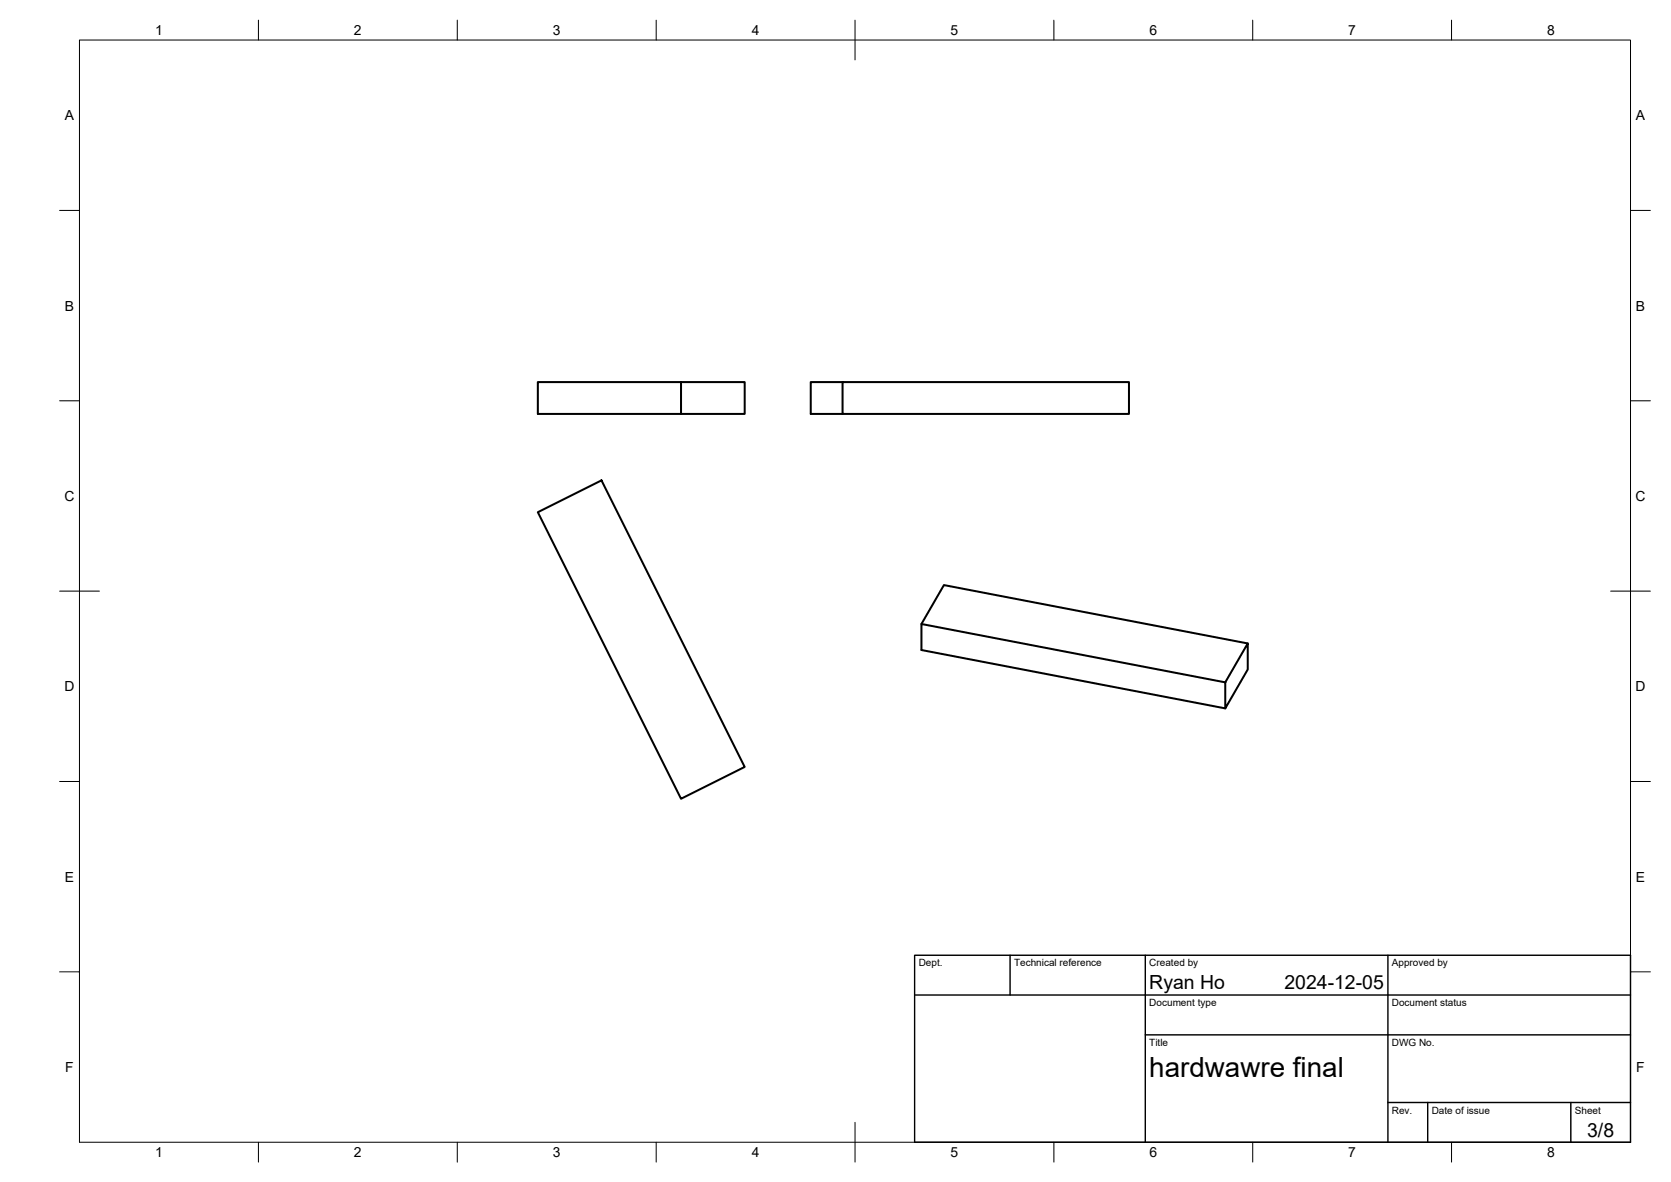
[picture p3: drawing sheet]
<svg xmlns="http://www.w3.org/2000/svg" width="420mm" height="297mm" viewBox="0 0 420 297" stroke-linecap="round" stroke-linejoin="round" font-family="sans-serif">
<!-- layer: Visible -->
<path d="M171.2 96h16v8h-16zM171.2 96h-36v8h36M211.9 96h72v8h-72zM211.9 96h-8v8h8M135.2 128.7l16-8 36 72-16 8zM231.7 156.8l5.6-9.8 76.4 14.7M308.1 171.5l-76.4-14.7v6.6l76.4 14.6M313.7 161.7v6.5l-5.6 9.8v-6.5z" fill="none" stroke="#000" stroke-width=".51"/>
<!-- layer: BORDER -->
<g fill="none" stroke="#000" stroke-width=".25">
<path d="M20 10.1h390v276.9h-390zM65 5.1v5M115 5.1v5M165 5.1v5M215 5.1v10M265 5.1v5M315 5.1v5M365 5.1v5M15 52.9h5M410 52.9h5M15 100.7h5M410 100.7h5"/>
<path d="M15 148.6h10M405 148.6h10M15 196.4h5M410 196.4h5M15 244.2h5M410 244.2h5M65 287v5M115 287v5M165 287v5M215 282.1v9.9M265 287v5M315 287v5"/>
<path d="M365 287v5"/>
</g>
<!-- layer: TITLEBLOCK -->
<path d="M230 240.1h180v46.9h-180zM230 250h180M254 240.1v9.9M288 240.1v46.9M349 240.1v46.9M288 260.1h122M349 277.1h61M359 277.1v9.9M395 277.1v9.9" fill="none" stroke="#000" stroke-width=".36"/>
<text font-size="7" x="289" y="270.6">hardwawre final</text>
<g font-size="4.9">
<text x="289" y="248.5">Ryan Ho</text>
<text x="323" y="248.5">2024-12-05</text>
<text x="399.1" y="285.7">3/8</text>
</g>
<g font-size="3.5">
<text x="39" y="8.8">1</text>
<text x="89" y="8.8">2</text>
<text x="139" y="8.8">3</text>
<text x="189" y="8.8">4</text>
<text x="239" y="8.8">5</text>
<text x="289" y="8.8">6</text>
<text x="339" y="8.8">7</text>
<text x="389" y="8.8">8</text>
<text x="16.3" y="30.2">A</text>
<text x="411.3" y="30.2">A</text>
<text x="16.3" y="78">B</text>
<text x="411.3" y="78">B</text>
<text x="16.2" y="125.9">C</text>
<text x="411.2" y="125.9">C</text>
<text x="16.2" y="173.7">D</text>
<text x="411.2" y="173.7">D</text>
<text x="16.3" y="221.6">E</text>
<text x="411.3" y="221.6">E</text>
<text x="16.4" y="269.4">F</text>
<text x="411.4" y="269.4">F</text>
<text x="39" y="290.8">1</text>
<text x="89" y="290.8">2</text>
<text x="139" y="290.8">3</text>
<text x="189" y="290.8">4</text>
<text x="239" y="290.8">5</text>
<text x="289" y="290.8">6</text>
<text x="339" y="290.8">7</text>
<text x="389" y="290.8">8</text>
</g>
<g font-size="2.5">
<text x="231" y="242.9">Dept.</text>
<text x="255" y="242.9">Technical reference</text>
<text x="289" y="242.9">Created by</text>
<text x="350" y="242.9">Approved by</text>
<text x="289" y="252.8">Document type</text>
<text x="350" y="252.8">Document status</text>
<text x="289" y="262.9">Title</text>
<text x="350" y="262.9">DWG No.</text>
<text x="350" y="279.9">Rev.</text>
<text x="360" y="279.9">Date of issue</text>
<text x="396" y="279.9">Sheet</text>
</g>
</svg>
